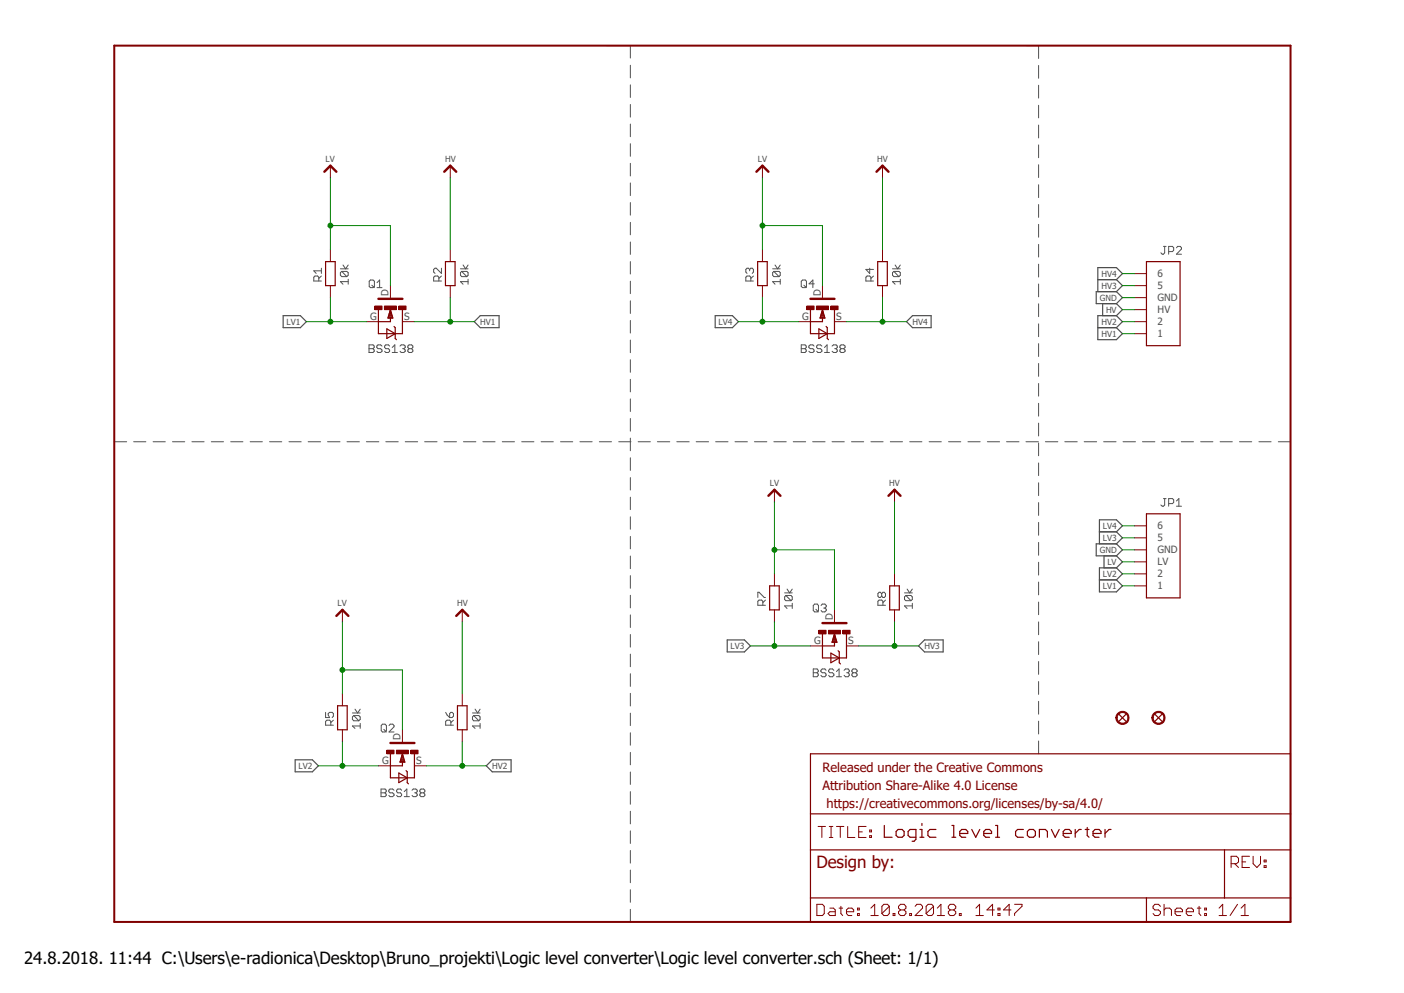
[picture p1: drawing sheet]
<?xml version="1.0" encoding="utf-8"?>
<!DOCTYPE eagle SYSTEM "eagle.dtd">
<!--
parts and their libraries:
SparkFun-Aesthetics: Licensing: Creative Commons ShareAlike 4.0 International - https://creativecommons.org/licenses/by-sa/4.0
-->
<eagle version="7.6.0">
<drawing>
<settings>
<setting alwaysvectorfont="no"/>
<setting verticaltext="up"/>
</settings>
<grid distance="0.1" unitdist="inch" unit="inch" style="lines" multiple="1" display="no" altdistance="0.01" altunitdist="inch" altunit="inch"/>
<schematic xreflabel="%F%N/%S.%C%R" xrefpart="/%S.%C%R">
<libraries>
<library name="Bruno_library2">
<symbols>
<symbol name="HV">
<text x="-0.02" y="3.426" size="1.27" layer="96" align="bottom-center">&gt;VALUE</text>
<pin name="HV" x="0" y="0" visible="off" length="short" direction="sup" rot="R90"/>
<wire x1="0" y1="2.54" x2="-1.27" y2="1.27" width="0.508" layer="94"/>
<wire x1="0" y1="2.54" x2="1.27" y2="1.27" width="0.508" layer="94"/>
</symbol>
<symbol name="LV">
<text x="-0.02" y="3.426" size="1.27" layer="96" align="bottom-center">&gt;VALUE</text>
<pin name="LV" x="0" y="0" visible="off" length="short" direction="sup" rot="R90"/>
<wire x1="0" y1="2.54" x2="-1.27" y2="1.27" width="0.508" layer="94"/>
<wire x1="0" y1="2.54" x2="1.27" y2="1.27" width="0.508" layer="94"/>
</symbol>
<symbol name="BSS138">
<rectangle x1="-3.302" y1="2.54" x2="-1.778" y2="3.302" layer="94"/>
<wire x1="-2.54" y1="-2.54" x2="-2.54" y2="0" width="0.254" layer="94"/>
<wire x1="-2.54" y1="0" x2="-2.54" y2="2.54" width="0.254" layer="94"/>
<wire x1="-2.54" y1="4.826" x2="2.54" y2="4.826" width="0.508" layer="94"/>
<wire x1="-0.762" y1="-3.556" x2="1.016" y2="-2.54" width="0.254" layer="94"/>
<wire x1="-0.762" y1="-3.556" x2="-0.762" y2="-1.524" width="0.254" layer="94"/>
<wire x1="-0.762" y1="-1.524" x2="1.016" y2="-2.54" width="0.254" layer="94"/>
<wire x1="1.016" y1="-2.54" x2="1.016" y2="-1.27" width="0.254" layer="94"/>
<wire x1="1.016" y1="-1.27" x2="0.762" y2="-1.016" width="0.254" layer="94"/>
<wire x1="1.016" y1="-2.54" x2="1.016" y2="-3.556" width="0.254" layer="94"/>
<wire x1="1.016" y1="-3.556" x2="1.27" y2="-3.81" width="0.254" layer="94"/>
<rectangle x1="-1.27" y1="2.54" x2="1.27" y2="3.302" layer="94"/>
<pin name="S" x="5.08" y="0" visible="pad" length="short" rot="R180"/>
<pin name="G" x="-5.08" y="0" visible="pad" length="short"/>
<pin name="D" x="0" y="7.62" visible="pad" length="short" rot="R270"/>
<text x="-1.27" y="7.112" size="1.778" layer="95" font="vector" align="bottom-right">&gt;NAME</text>
<wire x1="-2.54" y1="-2.54" x2="2.54" y2="-2.54" width="0.254" layer="94"/>
<wire x1="2.54" y1="2.54" x2="2.54" y2="-2.54" width="0.254" layer="94"/>
<rectangle x1="1.778" y1="2.54" x2="3.302" y2="3.302" layer="94"/>
<wire x1="-2.54" y1="0" x2="0" y2="0" width="0.254" layer="94"/>
<wire x1="0" y1="0" x2="0" y2="0.762" width="0.254" layer="94"/>
<polygon width="0.254" layer="94">
<vertex x="0" y="0.762"/>
<vertex x="-0.508" y="0.762"/>
<vertex x="0" y="2.54"/>
<vertex x="0.508" y="0.762"/>
</polygon>
<text x="-4.572" y="-6.604" size="1.778" layer="96" font="vector">&gt;VALUE</text>
</symbol>
<symbol name="RESISTOR">
<text x="0" y="1.818" size="1.778" layer="95" font="vector" align="bottom-center">&gt;NAME</text>
<text x="0" y="-3.842" size="1.778" layer="96" font="vector" align="bottom-center">&gt;VALUE</text>
<pin name="P$1" x="-5.08" y="0" visible="off" length="short"/>
<pin name="P$2" x="5.08" y="0" visible="off" length="short" rot="R180"/>
<wire x1="-2.54" y1="-1.016" x2="2.54" y2="-1.016" width="0.254" layer="94"/>
<wire x1="2.54" y1="-1.016" x2="2.54" y2="1.016" width="0.254" layer="94"/>
<wire x1="2.54" y1="1.016" x2="-2.54" y2="1.016" width="0.254" layer="94"/>
<wire x1="-2.54" y1="1.016" x2="-2.54" y2="-1.016" width="0.254" layer="94"/>
</symbol>
<symbol name="HEADER_6PIN_LLC_LV">
<wire x1="-4.572" y1="10.16" x2="-4.572" y2="-7.62" width="0.254" layer="94"/>
<wire x1="-4.572" y1="-7.62" x2="2.54" y2="-7.62" width="0.254" layer="94"/>
<wire x1="2.54" y1="-7.62" x2="2.54" y2="-5.08" width="0.254" layer="94"/>
<wire x1="2.54" y1="-5.08" x2="2.54" y2="-2.54" width="0.254" layer="94"/>
<wire x1="2.54" y1="-2.54" x2="2.54" y2="10.16" width="0.254" layer="94"/>
<wire x1="2.54" y1="10.16" x2="-4.572" y2="10.16" width="0.254" layer="94"/>
<pin name="1" x="5.08" y="7.62" visible="pin" length="short" rot="R180"/>
<pin name="2" x="5.08" y="5.08" visible="pin" length="short" rot="R180"/>
<pin name="LV" x="5.08" y="2.54" visible="pin" length="short" rot="R180"/>
<pin name="GND" x="5.08" y="0" visible="pin" length="short" rot="R180"/>
<pin name="5" x="5.08" y="-2.54" visible="pin" length="short" rot="R180"/>
<pin name="6" x="5.08" y="-5.08" visible="pin" length="short" rot="R180"/>
<text x="-5.334" y="-10.922" size="1.778" layer="95" font="vector">&gt;NAME</text>
</symbol>
<symbol name="HEADER_6PIN_LLC_HV">
<wire x1="-4.572" y1="10.16" x2="-4.572" y2="-7.62" width="0.254" layer="94"/>
<wire x1="-4.572" y1="-7.62" x2="2.54" y2="-7.62" width="0.254" layer="94"/>
<wire x1="2.54" y1="-7.62" x2="2.54" y2="-5.08" width="0.254" layer="94"/>
<wire x1="2.54" y1="-5.08" x2="2.54" y2="-2.54" width="0.254" layer="94"/>
<wire x1="2.54" y1="-2.54" x2="2.54" y2="10.16" width="0.254" layer="94"/>
<wire x1="2.54" y1="10.16" x2="-4.572" y2="10.16" width="0.254" layer="94"/>
<pin name="1" x="5.08" y="7.62" visible="pin" length="short" rot="R180"/>
<pin name="2" x="5.08" y="5.08" visible="pin" length="short" rot="R180"/>
<pin name="HV" x="5.08" y="2.54" visible="pin" length="short" rot="R180"/>
<pin name="GND" x="5.08" y="0" visible="pin" length="short" rot="R180"/>
<pin name="5" x="5.08" y="-2.54" visible="pin" length="short" rot="R180"/>
<pin name="6" x="5.08" y="-5.08" visible="pin" length="short" rot="R180"/>
<text x="-5.334" y="-10.922" size="1.778" layer="95" font="vector">&gt;NAME</text>
</symbol>
</symbols>
<devicesets>
<deviceset name="HV">
<gates>
<gate name="G$1" symbol="HV" x="0" y="0"/>
</gates>
<devices>
<device name="">
<technologies>
<technology name=""/>
</technologies>
</device>
</devices>
</deviceset>
<deviceset name="LV">
<gates>
<gate name="G$1" symbol="LV" x="0" y="0"/>
</gates>
<devices>
<device name="">
<technologies>
<technology name=""/>
</technologies>
</device>
</devices>
</deviceset>
<deviceset name="BSS138" prefix="Q">
<gates>
<gate name="G$1" symbol="BSS138" x="2.54" y="0"/>
</gates>
<devices>
<device name="" package="SOT-23">
<connects>
<connect gate="G$1" pin="D" pad="D"/>
<connect gate="G$1" pin="G" pad="G"/>
<connect gate="G$1" pin="S" pad="S"/>
</connects>
<technologies>
<technology name=""/>
</technologies>
</device>
</devices>
</deviceset>
<deviceset name="0603_RESISTOR" prefix="R" uservalue="yes">
<gates>
<gate name="G$1" symbol="RESISTOR" x="-5.08" y="0"/>
</gates>
<devices>
<device name="" package="0603_RESISTOR">
<connects>
<connect gate="G$1" pin="P$1" pad="P$1"/>
<connect gate="G$1" pin="P$2" pad="P$2"/>
</connects>
<technologies>
<technology name=""/>
</technologies>
</device>
</devices>
</deviceset>
<deviceset name="JUMPER_6PIN_LLC_LV" prefix="JP">
<gates>
<gate name="G$1" symbol="HEADER_6PIN_LLC_LV" x="0" y="-2.54"/>
</gates>
<devices>
<device name="" package="JUMPER_6PIN_LLC_LV">
<connects>
<connect gate="G$1" pin="1" pad="1"/>
<connect gate="G$1" pin="2" pad="2"/>
<connect gate="G$1" pin="5" pad="5"/>
<connect gate="G$1" pin="6" pad="6"/>
<connect gate="G$1" pin="GND" pad="GND"/>
<connect gate="G$1" pin="LV" pad="LV"/>
</connects>
<technologies>
<technology name=""/>
</technologies>
</device>
</devices>
</deviceset>
<deviceset name="JUMPER_6PIN_LLC_HV" prefix="JP">
<gates>
<gate name="G$1" symbol="HEADER_6PIN_LLC_HV" x="2.54" y="0"/>
</gates>
<devices>
<device name="" package="JUMPER_6PIN_LLC_HV">
<connects>
<connect gate="G$1" pin="1" pad="1"/>
<connect gate="G$1" pin="2" pad="2"/>
<connect gate="G$1" pin="5" pad="5"/>
<connect gate="G$1" pin="6" pad="6"/>
<connect gate="G$1" pin="GND" pad="GND"/>
<connect gate="G$1" pin="HV" pad="HV"/>
</connects>
<technologies>
<technology name=""/>
</technologies>
</device>
</devices>
</deviceset>
</devicesets>
</library>
<library name="SparkFun-Aesthetics">
<symbols>
<symbol name="FRAME-LETTER">
<wire x1="0" y1="185.42" x2="248.92" y2="185.42" width="0.4064" layer="94"/>
<wire x1="248.92" y1="185.42" x2="248.92" y2="0" width="0.4064" layer="94"/>
<wire x1="0" y1="185.42" x2="0" y2="0" width="0.4064" layer="94"/>
<wire x1="0" y1="0" x2="248.92" y2="0" width="0.4064" layer="94"/>
</symbol>
<symbol name="DOCFIELD">
<wire x1="0" y1="0" x2="71.12" y2="0" width="0.254" layer="94"/>
<wire x1="101.6" y1="15.24" x2="87.63" y2="15.24" width="0.254" layer="94"/>
<wire x1="0" y1="0" x2="0" y2="5.08" width="0.254" layer="94"/>
<wire x1="0" y1="5.08" x2="71.12" y2="5.08" width="0.254" layer="94"/>
<wire x1="0" y1="5.08" x2="0" y2="15.24" width="0.254" layer="94"/>
<wire x1="101.6" y1="15.24" x2="101.6" y2="5.08" width="0.254" layer="94"/>
<wire x1="71.12" y1="5.08" x2="71.12" y2="0" width="0.254" layer="94"/>
<wire x1="71.12" y1="5.08" x2="87.63" y2="5.08" width="0.254" layer="94"/>
<wire x1="71.12" y1="0" x2="101.6" y2="0" width="0.254" layer="94"/>
<wire x1="87.63" y1="15.24" x2="87.63" y2="5.08" width="0.254" layer="94"/>
<wire x1="87.63" y1="15.24" x2="0" y2="15.24" width="0.254" layer="94"/>
<wire x1="87.63" y1="5.08" x2="101.6" y2="5.08" width="0.254" layer="94"/>
<wire x1="101.6" y1="5.08" x2="101.6" y2="0" width="0.254" layer="94"/>
<wire x1="0" y1="15.24" x2="0" y2="22.86" width="0.254" layer="94"/>
<wire x1="101.6" y1="35.56" x2="0" y2="35.56" width="0.254" layer="94"/>
<wire x1="101.6" y1="35.56" x2="101.6" y2="22.86" width="0.254" layer="94"/>
<wire x1="0" y1="22.86" x2="101.6" y2="22.86" width="0.254" layer="94"/>
<wire x1="0" y1="22.86" x2="0" y2="35.56" width="0.254" layer="94"/>
<wire x1="101.6" y1="22.86" x2="101.6" y2="15.24" width="0.254" layer="94"/>
<text x="1.27" y="1.27" size="2.54" layer="94" font="vector">Date:</text>
<text x="12.7" y="1.27" size="2.54" layer="94" font="vector">&gt;LAST_DATE_TIME</text>
<text x="72.39" y="1.27" size="2.54" layer="94" font="vector">Sheet:</text>
<text x="86.36" y="1.27" size="2.54" layer="94" font="vector">&gt;SHEET</text>
<text x="88.9" y="11.43" size="2.54" layer="94" font="vector">REV:</text>
<text x="1.524" y="17.78" size="2.54" layer="94" font="vector">TITLE:</text>
<text x="15.494" y="17.78" size="2.7432" layer="94" font="vector">&gt;DRAWING_NAME</text>
<text x="2.54" y="31.75" size="1.9304" layer="94">Released under the Creative Commons</text>
<text x="2.54" y="27.94" size="1.9304" layer="94">Attribution Share-Alike 4.0 License</text>
<text x="2.54" y="24.13" size="1.9304" layer="94"> https://creativecommons.org/licenses/by-sa/4.0/</text>
<text x="1.27" y="11.43" size="2.54" layer="94">Design by:</text>
</symbol>
<symbol name="FIDUCIAL">
<wire x1="-0.762" y1="0.762" x2="0.762" y2="-0.762" width="0.254" layer="94"/>
<wire x1="0.762" y1="0.762" x2="-0.762" y2="-0.762" width="0.254" layer="94"/>
<circle x="0" y="0" radius="1.27" width="0.254" layer="94"/>
</symbol>
</symbols>
<devicesets>
<deviceset name="FRAME-LETTER" prefix="FRAME">
<gates>
<gate name="G$1" symbol="FRAME-LETTER" x="0" y="0"/>
<gate name="V" symbol="DOCFIELD" x="147.32" y="0" addlevel="must"/>
</gates>
<devices>
<device name="" package="CREATIVE_COMMONS">
<technologies>
<technology name=""/>
</technologies>
</device>
<device name="NO_PACKAGE" package="DUMMY">
<technologies>
<technology name="">
<attribute name="DESIGNER" value="Nobody" constant="no"/>
<attribute name="VERSION" value="v01" constant="no"/>
</technology>
</technologies>
</device>
</devices>
</deviceset>
<deviceset name="FIDUCIAL" prefix="FD">
<gates>
<gate name="G$1" symbol="FIDUCIAL" x="0" y="0"/>
</gates>
<devices>
<device name="1X2" package="FIDUCIAL-1X2">
<technologies>
<technology name=""/>
</technologies>
</device>
<device name="UFIDUCIAL" package="FIDUCIAL-MICRO">
<technologies>
<technology name=""/>
</technologies>
</device>
</devices>
</deviceset>
</devicesets>
</library>
</libraries>
<attributes>
</attributes>
<variantdefs>
</variantdefs>
<classes>
<class number="0" name="default" width="0" drill="0">
</class>
</classes>
<parts>
<part name="U$1" library="Bruno_library2" deviceset="HV" device=""/>
<part name="U$2" library="Bruno_library2" deviceset="LV" device=""/>
<part name="Q1" library="Bruno_library2" deviceset="BSS138" device=""/>
<part name="R1" library="Bruno_library2" deviceset="0603_RESISTOR" device="" value="10k"/>
<part name="R2" library="Bruno_library2" deviceset="0603_RESISTOR" device="" value="10k"/>
<part name="U$3" library="Bruno_library2" deviceset="HV" device=""/>
<part name="U$4" library="Bruno_library2" deviceset="LV" device=""/>
<part name="Q4" library="Bruno_library2" deviceset="BSS138" device=""/>
<part name="R3" library="Bruno_library2" deviceset="0603_RESISTOR" device="" value="10k"/>
<part name="R4" library="Bruno_library2" deviceset="0603_RESISTOR" device="" value="10k"/>
<part name="U$5" library="Bruno_library2" deviceset="HV" device=""/>
<part name="U$6" library="Bruno_library2" deviceset="LV" device=""/>
<part name="Q2" library="Bruno_library2" deviceset="BSS138" device=""/>
<part name="R5" library="Bruno_library2" deviceset="0603_RESISTOR" device="" value="10k"/>
<part name="R6" library="Bruno_library2" deviceset="0603_RESISTOR" device="" value="10k"/>
<part name="U$7" library="Bruno_library2" deviceset="HV" device=""/>
<part name="U$8" library="Bruno_library2" deviceset="LV" device=""/>
<part name="Q3" library="Bruno_library2" deviceset="BSS138" device=""/>
<part name="R7" library="Bruno_library2" deviceset="0603_RESISTOR" device="" value="10k"/>
<part name="R8" library="Bruno_library2" deviceset="0603_RESISTOR" device="" value="10k"/>
<part name="JP1" library="Bruno_library2" deviceset="JUMPER_6PIN_LLC_LV" device=""/>
<part name="JP2" library="Bruno_library2" deviceset="JUMPER_6PIN_LLC_HV" device=""/>
<part name="FRAME1" library="SparkFun-Aesthetics" deviceset="FRAME-LETTER" device="NO_PACKAGE"/>
<part name="FD1" library="SparkFun-Aesthetics" deviceset="FIDUCIAL" device="1X2"/>
<part name="FD2" library="SparkFun-Aesthetics" deviceset="FIDUCIAL" device="UFIDUCIAL"/>
</parts>
<sheets>
<sheet>
<plain>
<wire x1="104.14" y1="185.42" x2="109.22" y2="185.42" width="0.1524" layer="97"/>
<wire x1="109.22" y1="185.42" x2="109.22" y2="0" width="0.1524" layer="97" style="longdash"/>
<wire x1="0" y1="101.6" x2="248.92" y2="101.6" width="0.1524" layer="97" style="longdash"/>
<wire x1="193.04" y1="185.42" x2="195.58" y2="185.42" width="0.1524" layer="97"/>
<wire x1="195.58" y1="185.42" x2="195.58" y2="35.56" width="0.1524" layer="97" style="longdash"/>
</plain>
<instances>
<instance part="U$1" gate="G$1" x="71.12" y="157.48"/>
<instance part="U$2" gate="G$1" x="45.72" y="157.48"/>
<instance part="Q1" gate="G$1" x="58.42" y="127"/>
<instance part="R1" gate="G$1" x="45.72" y="137.16" rot="R90"/>
<instance part="R2" gate="G$1" x="71.12" y="137.16" rot="R90"/>
<instance part="U$3" gate="G$1" x="162.56" y="157.48"/>
<instance part="U$4" gate="G$1" x="137.16" y="157.48"/>
<instance part="Q4" gate="G$1" x="149.86" y="127"/>
<instance part="R3" gate="G$1" x="137.16" y="137.16" rot="R90"/>
<instance part="R4" gate="G$1" x="162.56" y="137.16" rot="R90"/>
<instance part="U$5" gate="G$1" x="73.66" y="63.5"/>
<instance part="U$6" gate="G$1" x="48.26" y="63.5"/>
<instance part="Q2" gate="G$1" x="60.96" y="33.02"/>
<instance part="R5" gate="G$1" x="48.26" y="43.18" rot="R90"/>
<instance part="R6" gate="G$1" x="73.66" y="43.18" rot="R90"/>
<instance part="U$7" gate="G$1" x="165.1" y="88.9"/>
<instance part="U$8" gate="G$1" x="139.7" y="88.9"/>
<instance part="Q3" gate="G$1" x="152.4" y="58.42"/>
<instance part="R7" gate="G$1" x="139.7" y="68.58" rot="R90"/>
<instance part="R8" gate="G$1" x="165.1" y="68.58" rot="R90"/>
<instance part="JP1" gate="G$1" x="220.98" y="78.74" rot="R180"/>
<instance part="JP2" gate="G$1" x="220.98" y="132.08" rot="R180"/>
<instance part="FRAME1" gate="G$1" x="0" y="0"/>
<instance part="FRAME1" gate="V" x="147.32" y="0"/>
<instance part="FD1" gate="G$1" x="213.36" y="43.18"/>
<instance part="FD2" gate="G$1" x="220.98" y="43.18"/>
</instances>
<busses>
</busses>
<nets>
<net name="HV1" class="0">
<segment>
<pinref part="Q1" gate="G$1" pin="S"/>
<pinref part="R2" gate="G$1" pin="P$1"/>
<wire x1="63.5" y1="127" x2="71.12" y2="127" width="0.1524" layer="91"/>
<wire x1="71.12" y1="127" x2="71.12" y2="132.08" width="0.1524" layer="91"/>
<wire x1="71.12" y1="127" x2="76.2" y2="127" width="0.1524" layer="91"/>
<junction x="71.12" y="127"/>
<label x="76.2" y="127" size="1.27" layer="95" xref="yes"/>
</segment>
<segment>
<pinref part="JP2" gate="G$1" pin="1"/>
<wire x1="215.9" y1="124.46" x2="213.36" y2="124.46" width="0.1524" layer="91"/>
<label x="213.36" y="124.46" size="1.27" layer="95" rot="R180" xref="yes"/>
</segment>
</net>
<net name="LV1" class="0">
<segment>
<pinref part="Q1" gate="G$1" pin="G"/>
<pinref part="R1" gate="G$1" pin="P$1"/>
<wire x1="53.34" y1="127" x2="45.72" y2="127" width="0.1524" layer="91"/>
<wire x1="45.72" y1="127" x2="45.72" y2="132.08" width="0.1524" layer="91"/>
<wire x1="45.72" y1="127" x2="40.64" y2="127" width="0.1524" layer="91"/>
<junction x="45.72" y="127"/>
<label x="40.64" y="127" size="1.27" layer="95" rot="R180" xref="yes"/>
</segment>
<segment>
<pinref part="JP1" gate="G$1" pin="1"/>
<wire x1="215.9" y1="71.12" x2="213.36" y2="71.12" width="0.1524" layer="91"/>
<label x="213.36" y="71.12" size="1.27" layer="95" rot="R180" xref="yes"/>
</segment>
</net>
<net name="LV" class="0">
<segment>
<pinref part="U$2" gate="G$1" pin="LV"/>
<pinref part="R1" gate="G$1" pin="P$2"/>
<wire x1="45.72" y1="157.48" x2="45.72" y2="147.32" width="0.1524" layer="91"/>
<pinref part="Q1" gate="G$1" pin="D"/>
<wire x1="45.72" y1="147.32" x2="45.72" y2="142.24" width="0.1524" layer="91"/>
<wire x1="58.42" y1="134.62" x2="58.42" y2="147.32" width="0.1524" layer="91"/>
<wire x1="58.42" y1="147.32" x2="45.72" y2="147.32" width="0.1524" layer="91"/>
<junction x="45.72" y="147.32"/>
</segment>
<segment>
<pinref part="U$4" gate="G$1" pin="LV"/>
<pinref part="R3" gate="G$1" pin="P$2"/>
<wire x1="137.16" y1="157.48" x2="137.16" y2="147.32" width="0.1524" layer="91"/>
<pinref part="Q4" gate="G$1" pin="D"/>
<wire x1="137.16" y1="147.32" x2="137.16" y2="142.24" width="0.1524" layer="91"/>
<wire x1="149.86" y1="134.62" x2="149.86" y2="147.32" width="0.1524" layer="91"/>
<wire x1="149.86" y1="147.32" x2="137.16" y2="147.32" width="0.1524" layer="91"/>
<junction x="137.16" y="147.32"/>
</segment>
<segment>
<pinref part="U$6" gate="G$1" pin="LV"/>
<pinref part="R5" gate="G$1" pin="P$2"/>
<wire x1="48.26" y1="63.5" x2="48.26" y2="53.34" width="0.1524" layer="91"/>
<pinref part="Q2" gate="G$1" pin="D"/>
<wire x1="48.26" y1="53.34" x2="48.26" y2="48.26" width="0.1524" layer="91"/>
<wire x1="60.96" y1="40.64" x2="60.96" y2="53.34" width="0.1524" layer="91"/>
<wire x1="60.96" y1="53.34" x2="48.26" y2="53.34" width="0.1524" layer="91"/>
<junction x="48.26" y="53.34"/>
</segment>
<segment>
<pinref part="U$8" gate="G$1" pin="LV"/>
<pinref part="R7" gate="G$1" pin="P$2"/>
<wire x1="139.7" y1="88.9" x2="139.7" y2="78.74" width="0.1524" layer="91"/>
<pinref part="Q3" gate="G$1" pin="D"/>
<wire x1="139.7" y1="78.74" x2="139.7" y2="73.66" width="0.1524" layer="91"/>
<wire x1="152.4" y1="66.04" x2="152.4" y2="78.74" width="0.1524" layer="91"/>
<wire x1="152.4" y1="78.74" x2="139.7" y2="78.74" width="0.1524" layer="91"/>
<junction x="139.7" y="78.74"/>
</segment>
<segment>
<pinref part="JP1" gate="G$1" pin="LV"/>
<wire x1="215.9" y1="76.2" x2="213.36" y2="76.2" width="0.1524" layer="91"/>
<label x="213.36" y="76.2" size="1.27" layer="95" rot="R180" xref="yes"/>
</segment>
</net>
<net name="HV" class="0">
<segment>
<pinref part="U$1" gate="G$1" pin="HV"/>
<pinref part="R2" gate="G$1" pin="P$2"/>
<wire x1="71.12" y1="157.48" x2="71.12" y2="142.24" width="0.1524" layer="91"/>
</segment>
<segment>
<pinref part="U$3" gate="G$1" pin="HV"/>
<pinref part="R4" gate="G$1" pin="P$2"/>
<wire x1="162.56" y1="157.48" x2="162.56" y2="142.24" width="0.1524" layer="91"/>
</segment>
<segment>
<pinref part="U$5" gate="G$1" pin="HV"/>
<pinref part="R6" gate="G$1" pin="P$2"/>
<wire x1="73.66" y1="63.5" x2="73.66" y2="48.26" width="0.1524" layer="91"/>
</segment>
<segment>
<pinref part="U$7" gate="G$1" pin="HV"/>
<pinref part="R8" gate="G$1" pin="P$2"/>
<wire x1="165.1" y1="88.9" x2="165.1" y2="73.66" width="0.1524" layer="91"/>
</segment>
<segment>
<pinref part="JP2" gate="G$1" pin="HV"/>
<wire x1="215.9" y1="129.54" x2="213.36" y2="129.54" width="0.1524" layer="91"/>
<label x="213.36" y="129.54" size="1.27" layer="95" rot="R180" xref="yes"/>
</segment>
</net>
<net name="HV4" class="0">
<segment>
<pinref part="Q4" gate="G$1" pin="S"/>
<pinref part="R4" gate="G$1" pin="P$1"/>
<wire x1="154.94" y1="127" x2="162.56" y2="127" width="0.1524" layer="91"/>
<wire x1="162.56" y1="127" x2="162.56" y2="132.08" width="0.1524" layer="91"/>
<wire x1="162.56" y1="127" x2="167.64" y2="127" width="0.1524" layer="91"/>
<junction x="162.56" y="127"/>
<label x="167.64" y="127" size="1.27" layer="95" xref="yes"/>
</segment>
<segment>
<pinref part="JP2" gate="G$1" pin="6"/>
<wire x1="215.9" y1="137.16" x2="213.36" y2="137.16" width="0.1524" layer="91"/>
<label x="213.36" y="137.16" size="1.27" layer="95" rot="R180" xref="yes"/>
</segment>
</net>
<net name="HV3" class="0">
<segment>
<pinref part="Q3" gate="G$1" pin="S"/>
<pinref part="R8" gate="G$1" pin="P$1"/>
<wire x1="157.48" y1="58.42" x2="165.1" y2="58.42" width="0.1524" layer="91"/>
<wire x1="165.1" y1="58.42" x2="165.1" y2="63.5" width="0.1524" layer="91"/>
<wire x1="165.1" y1="58.42" x2="170.18" y2="58.42" width="0.1524" layer="91"/>
<junction x="165.1" y="58.42"/>
<label x="170.18" y="58.42" size="1.27" layer="95" xref="yes"/>
</segment>
<segment>
<pinref part="JP2" gate="G$1" pin="5"/>
<wire x1="215.9" y1="134.62" x2="213.36" y2="134.62" width="0.1524" layer="91"/>
<label x="213.36" y="134.62" size="1.27" layer="95" rot="R180" xref="yes"/>
</segment>
</net>
<net name="HV2" class="0">
<segment>
<pinref part="Q2" gate="G$1" pin="S"/>
<pinref part="R6" gate="G$1" pin="P$1"/>
<wire x1="66.04" y1="33.02" x2="73.66" y2="33.02" width="0.1524" layer="91"/>
<wire x1="73.66" y1="33.02" x2="73.66" y2="38.1" width="0.1524" layer="91"/>
<wire x1="73.66" y1="33.02" x2="78.74" y2="33.02" width="0.1524" layer="91"/>
<junction x="73.66" y="33.02"/>
<label x="78.74" y="33.02" size="1.27" layer="95" xref="yes"/>
</segment>
<segment>
<pinref part="JP2" gate="G$1" pin="2"/>
<wire x1="215.9" y1="127" x2="213.36" y2="127" width="0.1524" layer="91"/>
<label x="213.36" y="127" size="1.27" layer="95" rot="R180" xref="yes"/>
</segment>
</net>
<net name="LV4" class="0">
<segment>
<pinref part="Q4" gate="G$1" pin="G"/>
<pinref part="R3" gate="G$1" pin="P$1"/>
<wire x1="144.78" y1="127" x2="137.16" y2="127" width="0.1524" layer="91"/>
<wire x1="137.16" y1="127" x2="137.16" y2="132.08" width="0.1524" layer="91"/>
<wire x1="137.16" y1="127" x2="132.08" y2="127" width="0.1524" layer="91"/>
<junction x="137.16" y="127"/>
<label x="132.08" y="127" size="1.27" layer="95" rot="R180" xref="yes"/>
</segment>
<segment>
<pinref part="JP1" gate="G$1" pin="6"/>
<wire x1="215.9" y1="83.82" x2="213.36" y2="83.82" width="0.1524" layer="91"/>
<label x="213.36" y="83.82" size="1.27" layer="95" rot="R180" xref="yes"/>
</segment>
</net>
<net name="LV2" class="0">
<segment>
<pinref part="Q2" gate="G$1" pin="G"/>
<pinref part="R5" gate="G$1" pin="P$1"/>
<wire x1="55.88" y1="33.02" x2="48.26" y2="33.02" width="0.1524" layer="91"/>
<wire x1="48.26" y1="33.02" x2="48.26" y2="38.1" width="0.1524" layer="91"/>
<wire x1="48.26" y1="33.02" x2="43.18" y2="33.02" width="0.1524" layer="91"/>
<junction x="48.26" y="33.02"/>
<label x="43.18" y="33.02" size="1.27" layer="95" rot="R180" xref="yes"/>
</segment>
<segment>
<pinref part="JP1" gate="G$1" pin="2"/>
<wire x1="215.9" y1="73.66" x2="213.36" y2="73.66" width="0.1524" layer="91"/>
<label x="213.36" y="73.66" size="1.27" layer="95" rot="R180" xref="yes"/>
</segment>
</net>
<net name="LV3" class="0">
<segment>
<pinref part="Q3" gate="G$1" pin="G"/>
<pinref part="R7" gate="G$1" pin="P$1"/>
<wire x1="147.32" y1="58.42" x2="139.7" y2="58.42" width="0.1524" layer="91"/>
<wire x1="139.7" y1="58.42" x2="139.7" y2="63.5" width="0.1524" layer="91"/>
<wire x1="139.7" y1="58.42" x2="134.62" y2="58.42" width="0.1524" layer="91"/>
<junction x="139.7" y="58.42"/>
<label x="134.62" y="58.42" size="1.27" layer="95" rot="R180" xref="yes"/>
</segment>
<segment>
<pinref part="JP1" gate="G$1" pin="5"/>
<wire x1="215.9" y1="81.28" x2="213.36" y2="81.28" width="0.1524" layer="91"/>
<label x="213.36" y="81.28" size="1.27" layer="95" rot="R180" xref="yes"/>
</segment>
</net>
<net name="GND" class="0">
<segment>
<pinref part="JP2" gate="G$1" pin="GND"/>
<wire x1="215.9" y1="132.08" x2="213.36" y2="132.08" width="0.1524" layer="91"/>
<label x="213.36" y="132.08" size="1.27" layer="95" rot="R180" xref="yes"/>
</segment>
<segment>
<pinref part="JP1" gate="G$1" pin="GND"/>
<wire x1="215.9" y1="78.74" x2="213.36" y2="78.74" width="0.1524" layer="91"/>
<label x="213.36" y="78.74" size="1.27" layer="95" rot="R180" xref="yes"/>
</segment>
</net>
</nets>
</sheet>
</sheets>
</schematic>
</drawing>
</eagle>
